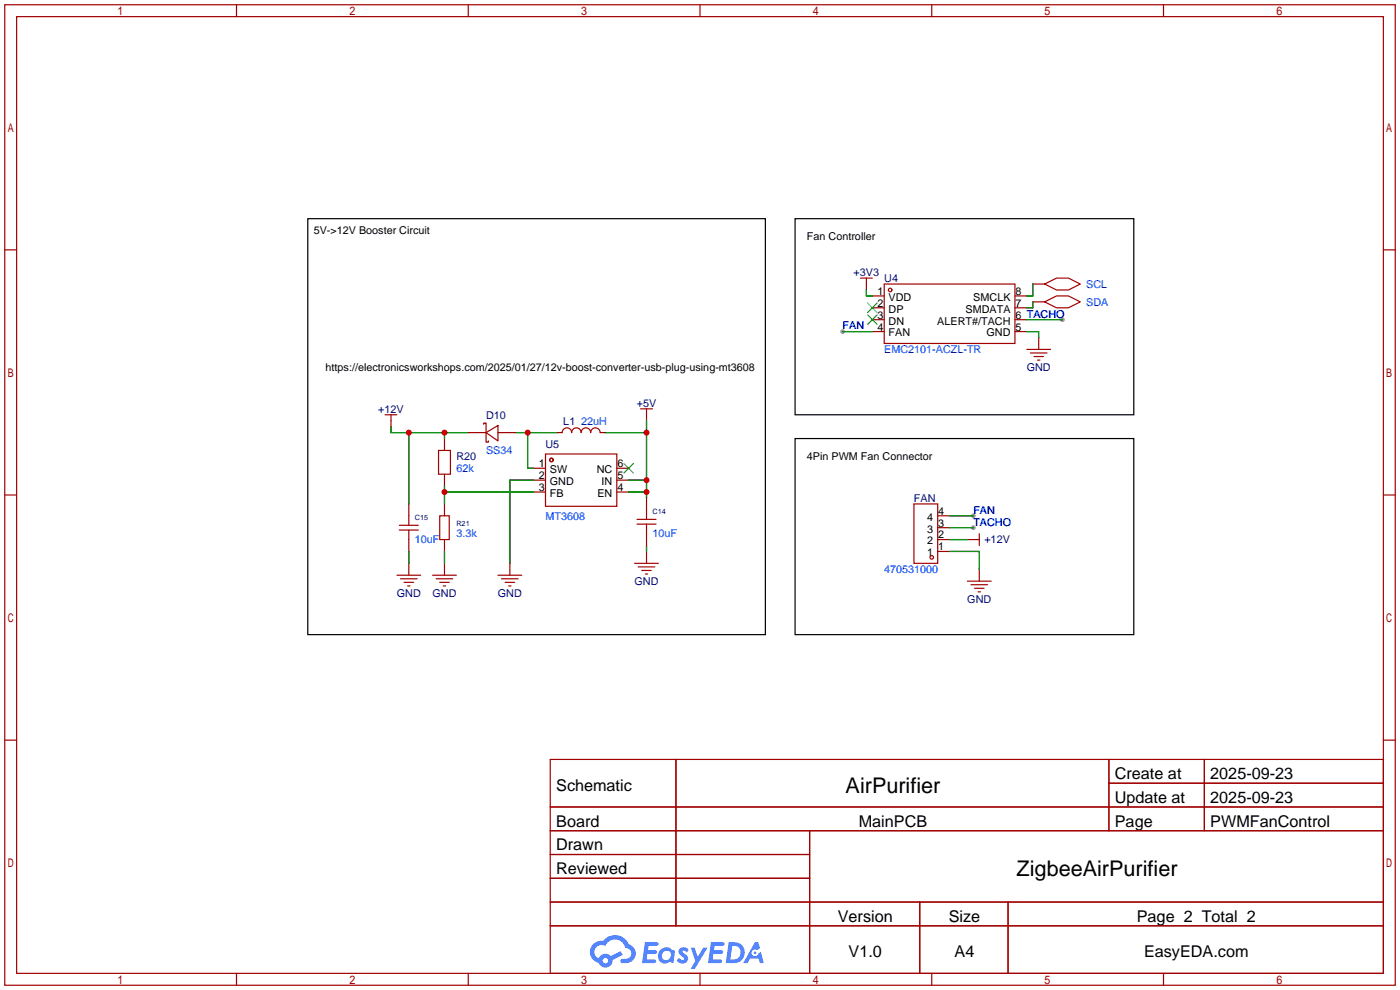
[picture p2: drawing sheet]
<svg xmlns="http://www.w3.org/2000/svg" width="299mm" height="212mm" viewBox="0 0 299 212" stroke-linecap="round" stroke-linejoin="round" font-family="sans-serif">
<g fill="#999">
<circle cx="180.1" cy="70.9" r=".51"/>
<circle cx="227.1" cy="68.3" r=".51"/>
<circle cx="208" cy="112.8" r=".51"/>
<circle cx="208" cy="110.2" r=".51"/>
</g>
<g fill="none" stroke="#a10000" stroke-width=".25">
<path d="M1 1h297.2v209.6h-297.2zM3.6 3.6h292.1v204.4h-292.1zM50.5 1v2.6M100.1 1v2.6M149.6 1v2.6M199.1 1v2.6M248.7 1v2.6M1 53.4h2.6M295.7 53.4h2.5M1 105.8h2.6M295.7 105.8h2.5M1 158.2h2.6"/>
<path d="M295.7 158.2h2.5M117.6 162.3h178.1v45.7h-178.1zM117.6 172.5h178.1M117.6 177.5h178.1M144.5 162.3v35.6M173 177.5v30.5M237 162.3v15.2M237 167.4h58.7M257.4 162.3v15.2M117.6 182.6h55.4M117.6 192.8h178.1M117.6 187.7h55.4"/>
<path d="M117.6 197.9h178.1M196.6 192.8v15.2M215.4 192.8v15.2M50.5 208v2.6M100.1 208v2.6M149.6 208v2.6M199.1 208v2.6M248.7 208v2.6"/>
</g>
<g fill="#5487ff">
<path d="M145.3 202.7a1.3 1.3 0 0 1 1.9 .3l-.4 .6a.54 .54 0 0 0-.9-.2l.1 .2a1.34 1.34 0 0 1 .9 1.8 1.47 1.47 0 0 1-2.3-.1l.5-.6 .8 .5a.31 .31 0 0 0 .4-.3 .31 .31 0 0 0-.3-.4 1.12 1.12 0 0 1-.7-1.8z"/>
<path d="M147.6 202.5h.9l.6 2 1.2-2h.9l-2.7 4.6h-.9l1-1.7z"/>
<path d="M137.8 201.4h1.7a1.31 1.31 0 0 1 1.2 .2 .4 .4 0 0 1-.3 .5l-1.8 .1-.1 .9h1.6a.4 .4 0 0 1 .4 .4 .4 .4 0 0 1-.5 .4h-1.6l-.2 1.2h1.4a.46 .46 0 0 1 .5 0 .46 .46 0 0 1 .1 .5l-.4 .2h-2.6z"/>
<path d="M151.9 201.4h1.7a1.32 1.32 0 0 1 1.2 .2 .39 .39 0 0 1-.3 .5l-1.8 .1-.1 .9h1.6a.4 .4 0 0 1 .4 .4 .4 .4 0 0 1-.4 .4h-1.7l-.2 1.2h1.4a.46 .46 0 0 1 .5 0 .46 .46 0 0 1 .1 .5l-.4 .2h-2.6z"/>
<path d="M161.3 201.4h.8l.3 1.3-.6 .4a.75 .75 0 0 0-1.1 .3 .75 .75 0 0 0 .5 1 .75 .75 0 0 0 .9-.7l.5-.2 .6 2.3h-.8l-.3-.9h-1.8l-.5 .9h-1z"/>
<path d="M155.7 201.4l-.6 4.4h1.5a2.27 2.27 0 0 0 2.6-2.2 2.27 2.27 0 0 0-2.7-2.2zM156.5 202.1a1.5 1.5 0 0 1 1.8 1.6 1.5 1.5 0 0 1-1.9 1.4h-.3z"/>
<path d="M141.2 203a1.6 1.6 0 0 0-.3 2.3 1.6 1.6 0 0 0 2.3 .2l.7 .3 .3-2.4-.1-.3-.5-.1a1.58 1.58 0 0 0-2.4 0zM141.8 203.5a.98 .98 0 0 1 1.6 .4 .98 .98 0 0 1-1.1 1.3 .94 .94 0 0 1-.9-.7 .94 .94 0 0 1 .4-1z"/>
<path d="M126.8 201.8a2.37 2.37 0 0 0 1.1 4 1.54 1.54 0 0 0 1.8 1 1.54 1.54 0 0 0 1.2-1.6l2.2-1.1-.5-.8-2 1a1.57 1.57 0 0 0-2.7 .5 1.5 1.5 0 0 1-.7-2.1 1.5 1.5 0 0 1 2.2-.5 2.23 2.23 0 0 1 2.3-1.4 2.23 2.23 0 0 1 2 1.8 1.16 1.16 0 0 1 1.2 1.1 1.16 1.16 0 0 1-1.1 1.2h-.7a.47 .47 0 0 0-.5 .4 .47 .47 0 0 0 .4 .5 2.17 2.17 0 0 0 2.5-.9 2.17 2.17 0 0 0-.3-2.7l-.8-.4a3.2 3.2 0 0 0-5.5-.7l-1.1 .1zM128.8 205.3a.6 .6 0 0 1 1.2 0 .6 .6 0 0 1-1.2 0z"/>
<circle cx="161.4" cy="203.6" r=".28"/>
</g>
<g fill="none" stroke="#a10000" stroke-width=".25">
<path d="M183.9 59.4h2.5M185.2 59.4v2.6M186.4 63.2h2.6M186.4 65.8h2.6M186.4 68.3h2.6M186.4 70.9h2.6M189 60.7h27.9v12.7h-27.9zM216.9 63.2h2.6M216.9 65.8h2.6M216.9 68.3h2.6M216.9 70.9h2.6M219.5 74.7h5"/>
<path d="M220.2 75.4h3.6M220.7 60.7h2.6M220.7 64.5h2.6M221 76.2h2M221.7 77h.5M222 72.1v2.6M223.3 60.7l2.5-1.3h2.5l2.6 1.3-2.6 1.3h-2.5zM223.3 64.5l2.5-1.3h2.5l2.6 1.3-2.6 1.3h-2.5zM82.3 88.6h2.5M83.6 88.6v2.6M93.7 96.3h2.6v5h-2.6zM95 93.7v2.6"/>
<path d="M100.1 92.5h3.8M103.4 90.7v-.3h.5v2.1M103.9 92.5l2.5-1.6v3.3zM103.9 92.5v2h.5v-.3M106.4 92.5h3.8M116.6 97h15.2v11.2h-15.2zM119.1 92.5h1a1.02 1.02 0 0 1 1.1-1.1 1.02 1.02 0 0 1 1 1.1 1.02 1.02 0 0 1 1-1.1 1.02 1.02 0 0 1 1 1.1 1.02 1.02 0 0 1 1-1.1 1.02 1.02 0 0 1 1 1.1 1.02 1.02 0 0 1 1.1-1.1 1.02 1.02 0 0 1 1 1.1h1M136.9 87.4h2.5M138.2 87.4v2.5M85.3 113.3h4.1M85.3 112.3h4.1M87.4 107.7v4.6"/>
<path d="M87.4 113.3v4.6M94 110.2h2v5.1h-2zM95 101.3v2.6M95 107.7v2.5M95 115.3v2.6M114 100.1h2.6M114 102.6h2.6M114 105.2h2.6M131.8 100.1h2.6M131.8 102.6h2.6M131.8 105.2h2.6M136.1 112h4.1"/>
<path d="M136.1 111h4.1M138.2 106.4v4.6M138.2 112v4.6M138.2 117.9v2.5M195.3 107.7h5.1v12.7h-5.1zM200.4 117.9h2.5M200.4 115.3h2.5M200.4 112.8h2.5M200.4 110.2h2.5M206.8 115.3h2.5M209.3 114v2.6M84.8 122.9h5.1"/>
<path d="M85.6 123.7h3.6M86.4 124.5h2M87.1 125.2h.5M87.4 120.4v2.5M92.5 122.9h5M93.2 123.7h3.6M94 124.5h2M94.7 125.2h.5M95 120.4v2.5M106.4 122.9h5.1M107.2 123.7h3.5M107.9 124.5h2.1"/>
<path d="M108.7 125.2h.5M109 120.4v2.5M135.6 120.4h5.1M136.4 121.2h3.6M137.2 121.9h2M137.9 122.7h.5M206.8 124.2h5M207.5 125h3.6M208.3 125.7h2M209 126.5h.5M209.3 121.7v2.5"/>
<circle cx="190.2" cy="62" r=".38"/>
<circle cx="117.9" cy="98.3" r=".38"/>
<circle cx="199.1" cy="119.1" r=".38"/>
</g>
<path d="M185.4 64.8l2.1 2M185.4 67.3l2.1 2M187.5 64.8l-2.1 2M187.5 67.3l-2.1 2M133.3 99.1l2.1 2M135.4 99.1l-2.1 2" fill="none" stroke="#3c3" stroke-width=".25"/>
<g fill="none" stroke="#008700" stroke-width=".25">
<path d="M180.1 70.9h6.3M185.2 62v1.2h1.2M219.5 70.9h2.5v1.2M219.5 68.3h7.6M220.7 60.7v2.5h-1.2M220.7 64.5v1.3h-1.2M83.6 91.2v1.3h16.5M87.4 92.5v15.2M95 92.5v1.2M110.2 92.5h8.9M112.8 92.5v7.6h1.2M129.3 92.5h8.9"/>
<path d="M138.2 89.9v16.5M87.4 117.9v2.5M95 105.2h19M95 103.9v3.8M95 117.9v2.5M114 102.6h-5v17.8M134.4 102.6h3.8M134.4 105.2h3.8M138.2 116.6v1.3M202.9 117.9h6.4v3.8M202.9 115.3h3.9M202.9 112.8h5.1"/>
<path d="M202.9 110.2h5.1"/>
</g>
<path d="M65.8 46.7h97.8v88.9h-97.8zM169.9 46.7h72.4v41.9h-72.4zM169.9 93.7h72.4v41.9h-72.4z" fill="none" stroke="#000" stroke-width=".25"/>
<g fill="#c00">
<circle cx="138.2" cy="102.6" r=".63"/>
<circle cx="138.2" cy="105.2" r=".63"/>
<circle cx="138.2" cy="92.5" r=".63"/>
<circle cx="95" cy="105.2" r=".63"/>
<circle cx="95" cy="92.5" r=".63"/>
<circle cx="87.4" cy="92.5" r=".63"/>
<circle cx="112.8" cy="92.5" r=".63"/>
</g>
<g font-size="4.6">
<text x="180.7" y="169.4">AirPurifier</text>
<text x="217.3" y="187.2">ZigbeeAirPurifier</text>
</g>
<g font-size="3.5">
<text x="238.3" y="166.5">Create at</text>
<text x="258.7" y="166.5">2025-09-23</text>
<text x="118.9" y="169.1">Schematic</text>
<text x="238.3" y="171.6">Update at</text>
<text x="258.7" y="171.6">2025-09-23</text>
<text x="118.9" y="176.7">Board</text>
<text x="183.5" y="176.7">MainPCB</text>
<text x="238.3" y="176.7">Page</text>
<text x="258.7" y="176.7">PWMFanControl</text>
<text x="118.9" y="181.8">Drawn</text>
<text x="118.9" y="186.8">Reviewed</text>
<text x="179.1" y="197">Version</text>
<text x="202.8" y="197">Size</text>
<text x="243" y="197">Page 2 Total 2</text>
<text x="181.4" y="204.6">V1.0</text>
<text x="204" y="204.6">A4</text>
<text x="244.5" y="204.6">EasyEDA.com</text>
</g>
<g font-size="2.3">
<text x="67.1" y="50.1">5V-&gt;12V Booster Circuit</text>
<text x="172.5" y="51.4">Fan Controller</text>
<text x="187.6" y="63">1</text>
<text x="187.6" y="65.6">2</text>
<text x="189.9" y="64.3">VDD</text>
<text x="208" y="64.3">SMCLK</text>
<text x="217" y="65.6">7</text>
<text x="217" y="63">8</text>
<text x="187.6" y="68.1">3</text>
<text x="187.6" y="70.6">4</text>
<text x="189.9" y="66.8">DP</text>
<text x="189.9" y="69.4">DN</text>
<text x="189.9" y="71.9">FAN</text>
<text x="200.3" y="69.4">ALERT#/TACH</text>
<text x="206.4" y="66.8">SMDATA</text>
<text x="210.8" y="71.9">GND</text>
<text x="217" y="70.6">5</text>
<text x="217" y="68.1">6 TACHO</text>
<text x="69.6" y="79.3">https://electronicsworkshops.com/2025/01/27/12v-boost-converter-usb-plug-using-mt3608</text>
<text x="115.2" y="99.8">1</text>
<text x="117.5" y="101.1">SW</text>
<text x="127.6" y="101.1">NC</text>
<text x="132" y="99.8">6</text>
<text x="172.5" y="98.3">4Pin PWM Fan Connector</text>
<text x="115.2" y="102.4">2</text>
<text x="115.2" y="104.9">3</text>
<text x="117.5" y="103.7">GND</text>
<text x="117.5" y="106.2">FB</text>
<text x="127.7" y="106.2">EN</text>
<text x="128.6" y="103.7">IN</text>
<text x="132" y="104.9">4</text>
<text x="132" y="102.4">5</text>
<text x="198.2" y="113.8">3</text>
<text x="198.2" y="111.3">4</text>
<text x="200.5" y="112.5">3</text>
<text x="200.5" y="110">4</text>
<text x="198.2" y="118.9">1</text>
<text x="198.2" y="116.4">2</text>
<text x="200.5" y="117.6">1</text>
<text x="200.5" y="115.1">2</text>
</g>
<g font-size="2.3" fill="#000080">
<text x="182.4" y="59">+3V3</text>
<text x="189" y="60.2">U4</text>
<text x="219.4" y="79.3">GND</text>
<text x="80.8" y="88.2">+12V</text>
<text x="103.9" y="89.5">D10</text>
<text x="136.1" y="86.9">+5V</text>
<text x="116.6" y="95.8">U5</text>
<text x="120.4" y="90.7">L1</text>
<text x="97.5" y="98.3">R20</text>
<text x="195.3" y="107.2">FAN</text>
<text x="210.4" y="116.1">+12V</text>
<text x="135.6" y="125">GND</text>
<text x="84.8" y="127.6">GND</text>
<text x="92.4" y="127.6">GND</text>
<text x="106.4" y="127.6">GND</text>
<text x="206.7" y="128.8">GND</text>
</g>
<g font-size="2.3" fill="#00f">
<text x="232.2" y="61.5">SCL</text>
<text x="232.2" y="65.3">SDA</text>
<text x="180.1" y="70.4">FAN</text>
<text x="189" y="75.5">EMC2101-ACZL-TR</text>
<text x="124.2" y="90.7">22uH</text>
<text x="97.5" y="100.9">62k</text>
<text x="103.9" y="97.1">SS34</text>
<text x="116.6" y="111">MT3608</text>
<text x="208" y="112.3">TACHO</text>
<text x="208" y="109.8">FAN</text>
<text x="88.6" y="116.1">10uF</text>
<text x="97.5" y="114.9">3.3k</text>
<text x="139.4" y="114.9">10uF</text>
<text x="189" y="122.5">470531000</text>
</g>
<g font-size="1.6" fill="#000080">
<text x="88.6" y="111.2">C15</text>
<text x="97.5" y="112.5">R21</text>
<text x="139.4" y="109.9">C14</text>
</g>
</svg>
